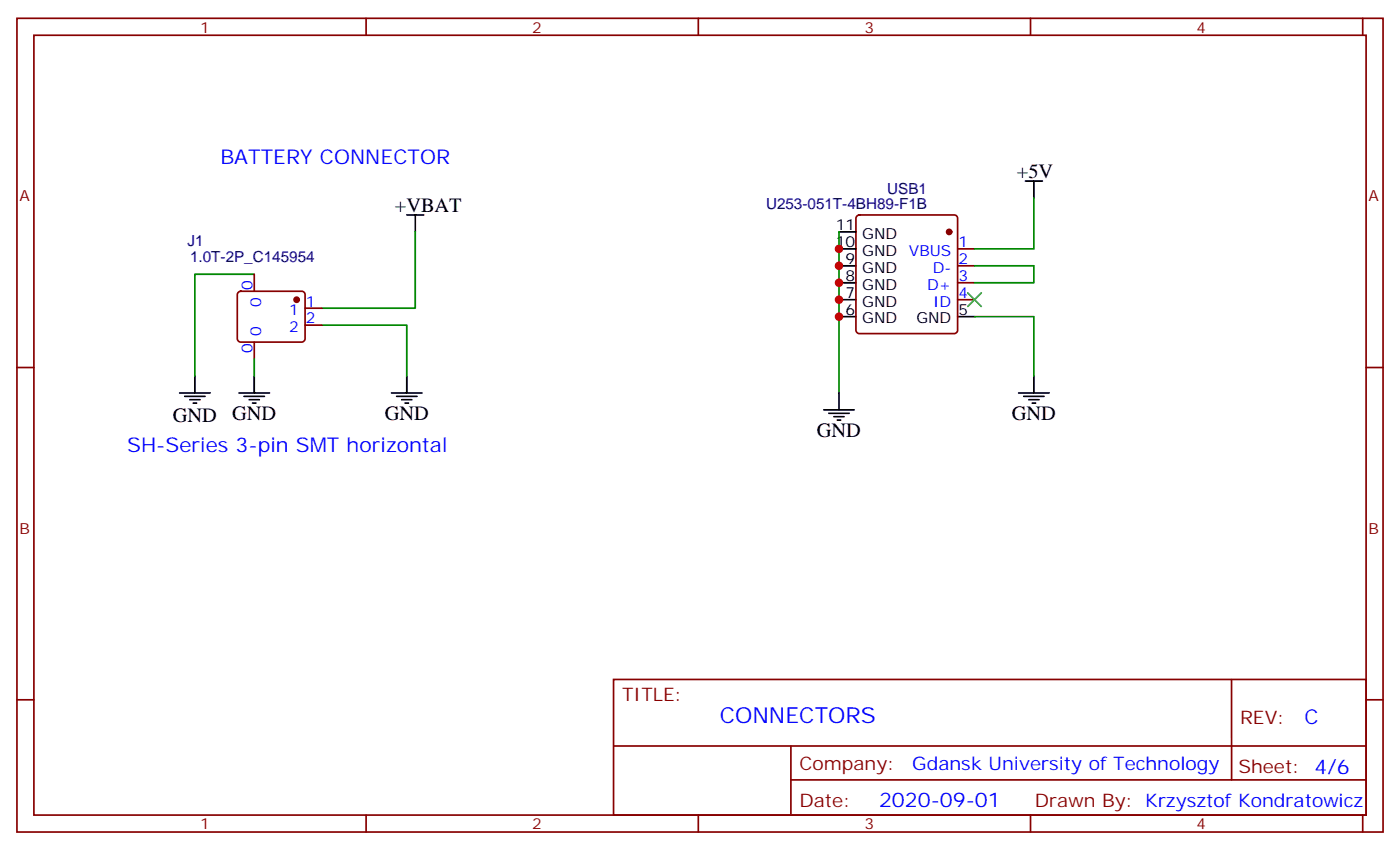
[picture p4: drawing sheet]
<svg xmlns="http://www.w3.org/2000/svg" width="291mm" height="177mm" viewBox="0 0 291 177" stroke-linecap="round" stroke-linejoin="round" font-family="sans-serif">
<g fill="none" stroke="#870000" stroke-width=".35">
<path d="M3.5 3.8h284.4v169.3h-284.4zM7.1 7.3h277.2v162.3h-277.2zM76.2 3.8v3.5M145.3 3.8v3.5M214.5 3.8v3.5M283.6 3.8v3.5M52.9 57.1v3.5M178.4 44.9l.5-.2h19.7a.71 .71 0 0 1 .7 .7v23.3a.76 .76 0 0 1-.7 .7h-19.7a.76 .76 0 0 1-.7-.7v-23.3zM199.3 58.8h3.5M199.3 55.3h3.5M199.3 51.8h3.5M3.5 76.5h3.6"/>
<path d="M49.6 60.8l.5-.2h12.7a.71 .71 0 0 1 .7 .7v9.2a.76 .76 0 0 1-.7 .7h-12.7a.76 .76 0 0 1-.7-.7v-9.2zM52.9 71.2v3.5M63.5 64.1h3.5M63.5 67.7h3.5M199.3 62.4h3.5M284.3 76.5h3.6M3.5 145.6h3.6M127.7 141.4h156.6v28.2h-156.6zM127.7 155.2h156.5M164.6 155.2v14.2M256.3 141.4v20.9M284.3 145.6h3.6"/>
<path d="M76.2 169.6v3.5M145.3 169.6v3.5M164.6 162.3h119.6M214.5 169.6v3.5M283.6 169.6v3.5"/>
</g>
<g fill="none" stroke="#000" stroke-width=".35">
<path d="M213.4 37.7h3.6M215.2 37.7v3.5M84.7 44.7h3.5M86.4 44.7v3.6M174.6 55.3h3.6M174.6 58.8h3.6M174.6 51.8h3.6M174.6 48.3h3.6M40.6 78.2v3.6M52.9 78.2v3.6M84.7 78.2v3.6M174.6 62.4h3.6"/>
<path d="M174.6 65.9h3.6M199.3 65.9h3.5M215.2 78.2v3.6M37.4 81.8h6.3M38.5 82.5h4.2M39.5 83.2h2.1M40.2 83.9h.7M49.7 81.8h6.4M50.8 82.5h4.2M51.9 83.2h2.1M52.6 83.9h.7M81.5 81.8h6.3"/>
<path d="M82.5 82.5h4.3M83.6 83.2h2.1M84.3 83.9h.7M171.4 85.3h6.4M172.5 86h4.2M173.6 86.7h2.1M174.3 87.4h.7M174.6 81.8v3.5M212 81.8h6.4M213.1 82.5h4.2M214.1 83.2h2.2M214.8 83.9h.7"/>
</g>
<path d="M52.9 57.1h-12.3v21.1M86.4 48.3v15.8h-19.4M174.6 48.3v33.5M202.8 55.3h12.4v3.5h-12.4M215.2 41.2v10.6h-12.4M52.9 74.7v3.5M67 67.7h17.7v10.5M202.8 65.9h12.4v12.3" fill="none" stroke="#008700" stroke-width=".35"/>
<g fill="#870000" stroke="#870000" stroke-width=".35">
<circle cx="61.7" cy="62.4" r=".53"/>
<circle cx="197.6" cy="48.3" r=".53"/>
</g>
<path d="M201.4 61l2.9 2.8M204.3 61l-2.9 2.8" fill="none" stroke="#3c3" stroke-width=".35"/>
<g fill="#c00">
<circle cx="174.6" cy="55.3" r=".88"/>
<circle cx="174.6" cy="58.8" r=".88"/>
<circle cx="174.6" cy="62.4" r=".88"/>
<circle cx="174.6" cy="51.8" r=".88"/>
<circle cx="174.6" cy="65.9" r=".88"/>
</g>
<text font-size="4.6" fill="#00f" x="149.8" y="150.4">CONNECTORS</text>
<g font-size="4.2" fill="#00f">
<text x="45.9" y="34.1">BATTERY CONNECTOR</text>
<text x="26.5" y="94.1">SH-Series 3-pin SMT horizontal</text>
<text x="271.5" y="150.7">C</text>
<text x="183" y="168">2020-09-01</text>
</g>
<g font-size="4.2">
<text x="211.7" y="37">+5V</text>
<text x="82.2" y="44">+VBAT</text>
<text x="36" y="87.9">GND</text>
<text x="48.3" y="87.4">GND</text>
<text x="80.1" y="87.4">GND</text>
<text x="210.6" y="87.4">GND</text>
<text x="170" y="90.9">GND</text>
</g>
<g font-size="3.9" fill="#800">
<text x="129.5" y="146">TITLE:</text>
<text x="258.1" y="150.7">REV:</text>
<text x="166.4" y="160.2">Company:</text>
<text x="257.7" y="160.8">Sheet: 4/6</text>
<text x="166.4" y="167.9">Date:</text>
<text x="215.4" y="167.9">Drawn By: Krzysztof Kondratowicz</text>
</g>
<text font-size="3.9" fill="#00f" x="189.9" y="160.2">Gdansk University of Technology</text>
<g font-size="3.2" fill="#800">
<text x="41.6" y="6.8">1</text>
<text x="110.8" y="6.8">2</text>
<text x="179.9" y="6.8">3</text>
<text x="249.1" y="6.8">4</text>
<text x="4.1" y="41.9">A</text>
<text x="284.9" y="41.9">A</text>
<text x="4.1" y="111.1">B</text>
<text x="284.9" y="111.1">B</text>
<text x="41.6" y="172.6">1</text>
<text x="110.8" y="172.6">2</text>
<text x="179.9" y="172.6">3</text>
<text x="249.1" y="172.6">4</text>
</g>
<g font-size="3.2" fill="#000080">
<text x="184.7" y="40.3">USB1</text>
<text x="159.4" y="43.5">U253-051T-4BH89-F1B</text>
<text x="39" y="51.2">J1</text>
<text x="39.6" y="54.6">1.0T-2P_C145954</text>
</g>
<g font-size="3.2">
<text x="173.9" y="47.9">11</text>
<text x="173.9" y="51.4">10</text>
<text x="179.5" y="53.2">GND</text>
<text x="179.5" y="49.7">GND</text>
<text x="176" y="55">9</text>
<text x="176" y="58.5">8</text>
<text x="179.5" y="56.7">GND</text>
<text x="176" y="62">7</text>
<text x="176" y="65.5">6</text>
<text x="179.5" y="60.3">GND</text>
<text x="179.5" y="63.8">GND</text>
<text x="199.5" y="65.5">5</text>
<text x="179.5" y="67.3">GND</text>
<text x="190.7" y="67.3">GND</text>
</g>
<g font-size="3.2" fill="#00f">
<text x="189.2" y="53.2">VBUS</text>
<text x="199.5" y="51.4">1</text>
<text x="194.1" y="56.7">D-</text>
<text x="199.5" y="58.5">3</text>
<text x="199.5" y="55">2</text>
<text x="52.6" y="60.4" transform="rotate(-90 52.6 60.4)">0</text>
<text x="54.3" y="63.9" transform="rotate(-90 54.3 63.9)">0</text>
<text x="60.2" y="65.5">1</text>
<text x="63.7" y="63.8">1</text>
<text x="193" y="60.3">D+</text>
<text x="194.2" y="63.8">ID</text>
<text x="199.5" y="62">4</text>
<text x="54.3" y="69.9" transform="rotate(-90 54.3 69.9)">0</text>
<text x="60.2" y="69.1">2</text>
<text x="63.7" y="67.3">2</text>
<text x="52.6" y="73.4" transform="rotate(-90 52.6 73.4)">0</text>
</g>
</svg>
